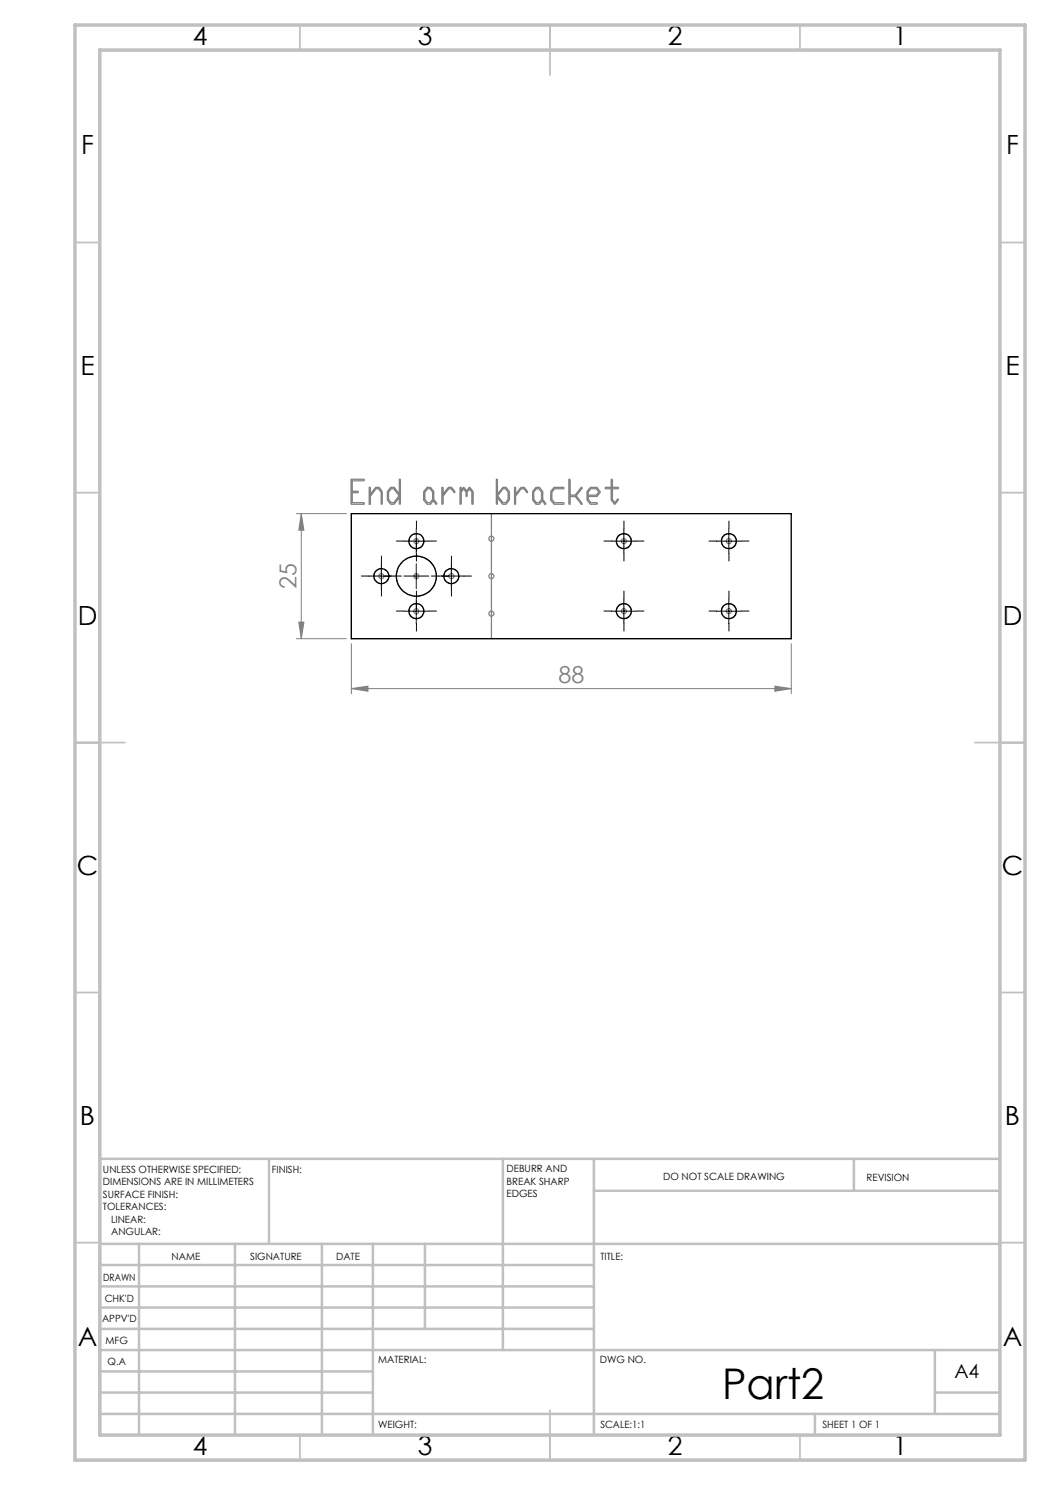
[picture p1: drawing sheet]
<svg xmlns="http://www.w3.org/2000/svg" width="210mm" height="297mm" viewBox="0 0 210 297" stroke-linecap="round" stroke-linejoin="round" font-family="sans-serif">
<path d="M59.3 102.7h10M60.3 102.7v25M60.3 102.7l.5 3.3h-1zM59.3 127.7h10M59.8 124.4h1l-.5 3.3zM70.3 137.7l3.3-.5v1.1zM70.3 128.7v10M70.3 137.7h88M155 137.2l3.3 .5-3.3 .6zM158.3 128.7v10" fill="none" stroke="#808080" stroke-width=".2"/>
<g fill="none" stroke="#808080" stroke-width=".25">
<path d="M70.2 95.9h2.6l-.1 .3h-2.3v2h1.2v.2l-.1 .1h-1.1v2h2.3l.1 .3h-2.6zM73.9 97.5h.2v1.3l1-1.3h.7l.6 .8v2.6l-.2-.1v-2.3l-.5-.7h-.5l-1.1 1.4v1.5l-.3 .1zM78.1 97.5h.7l1.1 1.3v-2.9h.2l-.1 5-.1-.1v-1.3l-1.1 1.4h-.7l-.6-.9v-1.7zM78.2 97.8h.5l1.1 1.4-1.1 1.3h-.5l-.5-.6v-1.5zM85.4 97.5h.7l.6 .8v1.6l.6 .7v.3l-.7-.7-.5 .7h-.7l-.7-.9v-1.7zM85.5 97.8h.5l.5 .7v1.4l-.5 .6h-.5l-.5-.6v-1.5zM88.4 97.5l.2 .1v1.2l1.1-1.3h.6l.7 .8-.1 .2-.7-.7h-.5l-1.1 1.4-.1 1.7-.1-.1zM92 97.5h.2l.1 .5 .5-.5 .5 .7 .7-.7 .6 .8-.1 2.6-.1-.2v-2.3l-.5-.6-.5 .6-.1 .9-.1-.1v-.8l-.5-.6-.4 .6v2.3l-.3 .1zM99.3 95.8l.2 .1v2.9l1.1-1.3h.6l.7 .8v1.7l-.7 .9h-.7l-1-1.4v1.3h-.2zM100.6 97.8h.5l.5 .7v1.4l-.5 .6h-.5l-1.1-1.3zM102.9 97.5h.2v1.3l1.1-1.3h.6l.7 .8-.1 .2-.6-.7h-.6l-1.1 1.4-.1 1.7-.1-.1zM107.2 97.5h.7l.6 .8v1.6l.6 .8v.2l-.7-.7-.5 .7h-.7l-.7-.9v-1.7z"/>
<path d="M107.3 97.8h.5l.5 .7v1.4l-.5 .6h-.5l-.5-.6v-1.5zM110.8 97.5h2l-.1 .3h-1.8l-.5 .6v1.5l.5 .6h1.8v.3l-1.9 .1-.7-.9 .1-1.7zM113.8 95.8l.2 .1v3.1h1l1.2-1.5h.2v.1l-1.1 1.6 1.1 1.4-.1 .3-1.3-1.6h-1v1.5l-.2-.1zM118.1 97.5h1.3l.7 .9-.7 .9h-1.7v.6l.5 .6h1.1l.1 .4h-1.3l-.7-.9v-1.7zM118.2 97.8h1.1l.5 .6-.5 .6h-1.6v-.6zM122.3 95.8l.2 .2v1.5l1.2 .1-.1 .2h-1.1v2.1l.5 .6 .5-.7 .2 .1-.7 1-.8-.9v-2.2l-1.2-.2 .1-.1h1.1zM70.3 102.7h88v25h-88zM98.3 102.7v25"/>
<circle cx="76.3" cy="115.2" r=".5"/>
<circle cx="76.3" cy="115.2" r="1.5"/>
<circle cx="83.3" cy="108.2" r="1.51"/>
<circle cx="83.3" cy="115.2" r="4"/>
<circle cx="83.3" cy="108.2" r=".5"/>
<circle cx="83.3" cy="115.2" r=".5"/>
<circle cx="90.3" cy="115.2" r=".5"/>
<circle cx="90.3" cy="115.2" r="1.48"/>
<circle cx="98.3" cy="107.7" r=".5"/>
<circle cx="98.3" cy="115.2" r=".5"/>
<circle cx="124.8" cy="108.2" r="1.49"/>
<circle cx="124.8" cy="108.2" r=".5"/>
<circle cx="145.8" cy="108.2" r=".5"/>
<circle cx="145.8" cy="108.2" r="1.51"/>
<circle cx="83.3" cy="122.2" r="1.51"/>
<circle cx="83.3" cy="122.2" r=".5"/>
<circle cx="98.3" cy="122.7" r=".5"/>
<circle cx="124.8" cy="122.2" r="1.49"/>
<circle cx="124.8" cy="122.2" r=".5"/>
<circle cx="145.8" cy="122.2" r=".5"/>
<circle cx="145.8" cy="122.2" r="1.51"/>
</g>
<g fill="none" stroke="#c0c0c0" stroke-width=".35">
<path d="M60 5v5M110 5v10M160 5v5M15 48.5h5M200 48.5h5M15 98.5h5M200 98.5h5M15 148.5h10M195 148.5h10M15 198.5h5M200 198.5h5M15 248.5h5"/>
<path d="M200 248.5h5M60 287v5M110 282v10M160 287v5"/>
</g>
<g fill="none" stroke="#c0c0c0" stroke-width=".5">
<path d="M53.8 231.8v17M100.6 231.8v38.2M118.8 231.8v55.2M118.8 238.2h81.2M170.8 231.8v6.4M200 231.8h-180v55.2M20 248.8h180M20 257.3h98.8M20 253h98.8M27.8 248.8v38.2M47 248.8v38.2M64.4 248.8v38.2"/>
<path d="M74.6 248.8v38.2M85 248.8v17M20 265.8h98.8M20 261.5h98.8M20 278.5h54.6M20 274.3h54.6M20 270h180M187 278.5h13M187 270v12.8M20 282.8h180M163 282.8v4.2"/>
</g>
<path d="M15 5h190v287h-190zM20 10h180v277h-180z" fill="none" stroke="#c0c0c0" stroke-width=".7"/>
<g fill="none" stroke="#000" stroke-width=".2" stroke-dasharray="15.2 1.3 1.3 1.3">
<path d="M73.8 115.2h-1.5M76.3 112.7v-1.5M76.3 117.7v1.5M78.3 115.2h-1.5M78.8 115.2h1.5M80.8 108.2h-1.5M83.3 105.7v-1.5M83.3 110.7v1.5M83.3 119.7v-1.5M83.3 110.2v-1.5M85.8 108.2h1.5M87.8 115.2h-1.5"/>
<path d="M88.3 115.2h1.5M90.3 112.7v-1.5M90.3 117.7v1.5M92.8 115.2h1.5M122.3 108.2h-1.5M124.8 105.7v-1.5M124.8 110.7v1.5M124.8 119.7v-1.5M127.3 108.2h1.5M143.3 108.2h-1.5M145.8 105.7v-1.5M145.8 110.7v1.5"/>
<path d="M145.8 119.7v-1.5M148.3 108.2h1.5M80.8 122.2h-1.5M83.3 124.7v1.5M83.3 120.2v1.5M85.8 122.2h1.5M122.3 122.2h-1.5M124.8 124.7v1.5M127.3 122.2h1.5M143.3 122.2h-1.5M145.8 124.7v1.5M148.3 122.2h1.5"/>
</g>
<g fill="none" stroke="#000" stroke-width=".2">
<path d="M73.8 115.2h5M76.3 112.7v5M80.8 115.2h5M80.8 108.2h5M83.3 105.7v5M83.3 112.7v5M83.3 119.7v5M87.8 115.2h5M90.3 112.7v5M122.3 108.2h5M124.8 105.7v5M124.8 119.7v5"/>
<path d="M143.3 108.2h5M145.8 105.7v5M145.8 119.7v5M80.8 122.2h5M122.3 122.2h5M143.3 122.2h5"/>
</g>
<g fill="#808080">
<path d="M70.3 137.7l3.3-.5v1.1zM155 137.2l3.3 .5-3.3 .6z"/>
<path d="M59.8 124.4h1l-.5 3.3zM60.3 102.7l.5 3.3h-1z"/>
</g>
<g fill="none" stroke="#000" stroke-width=".25">
<path d="M70.3 102.7h88v25h-88z"/>
<circle cx="76.3" cy="115.2" r="1.5"/>
<circle cx="83.3" cy="108.2" r="1.51"/>
<circle cx="83.3" cy="115.2" r="4"/>
<circle cx="90.3" cy="115.2" r="1.48"/>
<circle cx="124.8" cy="108.2" r="1.49"/>
<circle cx="145.8" cy="108.2" r="1.51"/>
<circle cx="83.3" cy="122.2" r="1.51"/>
<circle cx="124.8" cy="122.2" r="1.49"/>
<circle cx="145.8" cy="122.2" r="1.51"/>
</g>
<text font-size="8.5" x="144.4" y="279.7">Part2</text>
<g font-size="5.3">
<text x="38.5" y="9">4</text>
<text x="83.5" y="9">3</text>
<text x="133.6" y="9">2</text>
<text x="178.6" y="9">1</text>
<text x="16.2" y="30.7">F</text>
<text x="201.2" y="30.7">F</text>
<text x="16.1" y="75">E</text>
<text x="201.1" y="75">E</text>
<text x="15.5" y="125">D</text>
<text x="200.5" y="125">D</text>
<text x="15.4" y="175">C</text>
<text x="200.4" y="175">C</text>
<text x="16" y="225">B</text>
<text x="201" y="225">B</text>
<text x="15.5" y="269.2">A</text>
<text x="200.5" y="269.2">A</text>
<text x="38.5" y="291">4</text>
<text x="83.5" y="291">3</text>
<text x="133.6" y="291">2</text>
<text x="178.6" y="291">1</text>
</g>
<g font-size="4.7" fill="#808080">
<text x="59.3" y="117.8" transform="rotate(-90 59.3 117.8)">25</text>
<text x="111.7" y="136.7">88</text>
</g>
<text font-size="3.9" x="190.9" y="275.5">A4</text>
<g font-size="2">
<text x="20.6" y="234.6">UNLESS OTHERWISE SPECIFIED:</text>
<text x="20.6" y="237.1">DIMENSIONS ARE IN MILLIMETERS</text>
<text x="20.6" y="239.6">SURFACE FINISH:</text>
<text x="54.4" y="234.6">FINISH:</text>
<text x="101.3" y="234.5">DEBURR AND</text>
<text x="101.3" y="237">BREAK SHARP</text>
<text x="101.3" y="239.5">EDGES</text>
<text x="132.6" y="236">DO NOT SCALE DRAWING</text>
<text x="173.3" y="236.2">REVISION</text>
<text x="20.6" y="242.1">TOLERANCES:</text>
<text x="22.2" y="244.6">LINEAR:</text>
<text x="22.2" y="247.1">ANGULAR:</text>
<text x="34.3" y="252">NAME</text>
<text x="50" y="251.9">SIGNATURE</text>
<text x="67.2" y="251.9">DATE</text>
<text x="120.1" y="251.9">TITLE:</text>
<text x="20.6" y="256.1">DRAWN</text>
<text x="20.9" y="260.3">CHK'D</text>
<text x="20.4" y="264.4">APPV'D</text>
<text x="21.1" y="268.8">MFG</text>
<text x="21.5" y="273">Q.A</text>
<text x="75.6" y="272.5">MATERIAL:</text>
<text x="120" y="272.5">DWG NO.</text>
<text x="75.6" y="285.5">WEIGHT:</text>
<text x="120.1" y="285.6">SCALE:1:1</text>
<text x="164.5" y="285.6">SHEET 1 OF 1</text>
</g>
</svg>
